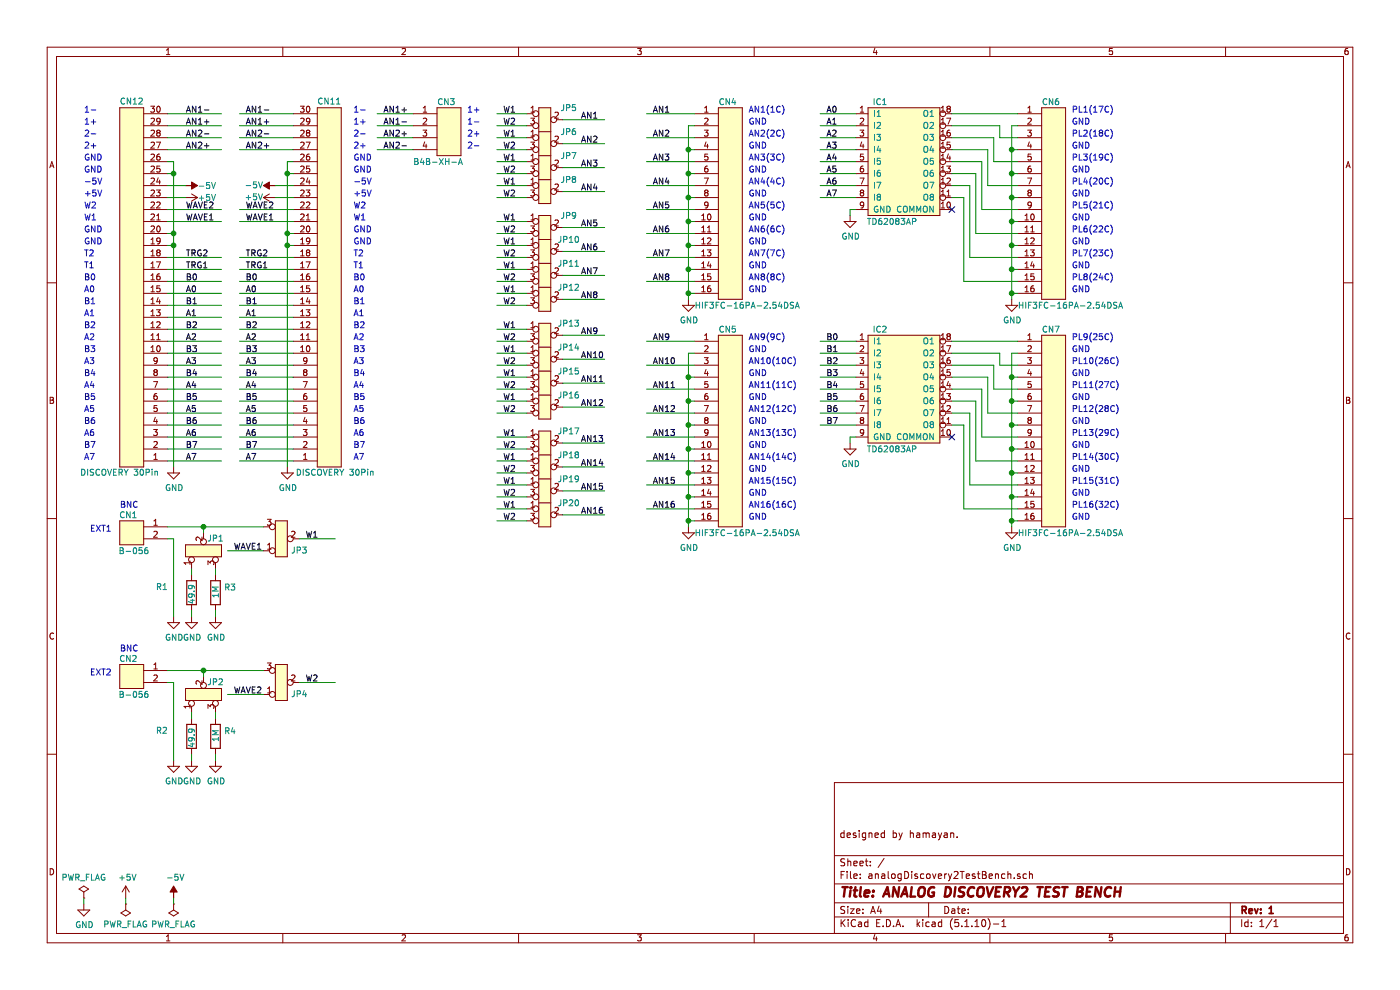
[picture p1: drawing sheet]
EESchema Schematic File Version 4
EELAYER 30 0
EELAYER END
$Descr A4 11693 8268
encoding utf-8
Sheet 1 1
Title "ANALOG DISCOVERY2 TEST BENCH"
Date ""
Rev "1"
Comp ""
Comment1 "designed by hamayan."
Comment2 ""
Comment3 ""
Comment4 ""
$EndDescr
$Comp
L power:GND #PWR01
U 1 1
P 700 7550
F 0 "#PWR01" H 700 7300 50  0001 C CNN
F 1 "GND" H 705 7377 50  0000 C CNN
F 2 "" H 700 7550 50  0001 C CNN
F 3 "" H 700 7550 50  0001 C CNN
	1    700  7550
	1    0    0    -1  
$EndComp
$Comp
L power:PWR_FLAG #FLG01
U 1 1
P 700 7500
F 0 "#FLG01" H 700 7575 50  0001 C CNN
F 1 "PWR_FLAG" H 700 7673 50  0000 C CNN
F 2 "" H 700 7500 50  0001 C CNN
F 3 "~" H 700 7500 50  0001 C CNN
	1    700  7500
	1    0    0    -1  
$EndComp
Wire Wire Line
	700  7500 700  7550
Text Notes 2950 3850 0    50   ~ 0
A7
Text Notes 2950 3650 0    50   ~ 0
A6
Text Notes 2950 3450 0    50   ~ 0
A5
Text Notes 2950 3250 0    50   ~ 0
A4
Text Notes 2950 3050 0    50   ~ 0
A3
Text Notes 2950 2850 0    50   ~ 0
A2
Text Notes 2950 2650 0    50   ~ 0
A1
Text Notes 2950 2450 0    50   ~ 0
A0
Text Notes 2950 1150 0    50   ~ 0
2-
Text Notes 2950 3750 0    50   ~ 0
B7
Text Notes 2950 1250 0    50   ~ 0
2+
Text Notes 2950 3550 0    50   ~ 0
B6
Text Notes 2950 1550 0    50   ~ 0
-5V
Text Notes 2950 3350 0    50   ~ 0
B5
Text Notes 2950 1650 0    50   ~ 0
+5V
Text Notes 2950 3150 0    50   ~ 0
B4
Text Notes 2950 1750 0    50   ~ 0
W2
Text Notes 2950 2950 0    50   ~ 0
B3
Text Notes 2950 1850 0    50   ~ 0
W1
Text Notes 2950 2750 0    50   ~ 0
B2
Text Notes 2950 2150 0    50   ~ 0
T2
Text Notes 2950 2550 0    50   ~ 0
B1
Text Notes 2950 2250 0    50   ~ 0
T1
Text Notes 2950 2350 0    50   ~ 0
B0
Text Notes 2950 2050 0    50   ~ 0
GND
Text Notes 2950 1950 0    50   ~ 0
GND
Text Notes 2950 1450 0    50   ~ 0
GND
Text Notes 2950 1350 0    50   ~ 0
GND
Text Notes 2950 1050 0    50   ~ 0
1+
Text Notes 2950 950  0    50   ~ 0
1-
$Comp
L power:GND #PWR012
U 1 1
P 2400 3900
F 0 "#PWR012" H 2400 3650 50  0001 C CNN
F 1 "GND" H 2405 3727 50  0000 C CNN
F 2 "" H 2400 3900 50  0001 C CNN
F 3 "" H 2400 3900 50  0001 C CNN
	1    2400 3900
	1    0    0    -1  
$EndComp
Text Label 2050 2450 0    50   ~ 0
A0
Text Label 2050 2650 0    50   ~ 0
A1
Text Label 2050 2850 0    50   ~ 0
A2
Text Label 2050 3050 0    50   ~ 0
A3
Text Label 2050 3250 0    50   ~ 0
A4
Text Label 2050 3450 0    50   ~ 0
A5
Text Label 2050 3650 0    50   ~ 0
A6
Text Label 2050 3850 0    50   ~ 0
A7
Text Label 2050 2350 0    50   ~ 0
B0
Text Label 2050 2550 0    50   ~ 0
B1
Text Label 2050 2750 0    50   ~ 0
B2
Text Label 2050 2950 0    50   ~ 0
B3
Text Label 2050 3150 0    50   ~ 0
B4
Text Label 2050 3350 0    50   ~ 0
B5
Text Label 2050 3550 0    50   ~ 0
B6
Text Label 2050 3750 0    50   ~ 0
B7
Text Label 2050 1050 0    50   ~ 0
AN1+
$Comp
L connectors:30PIN CN11
U 1 1
P 2750 2400
F 0 "CN11" H 2750 850 50  0000 C CNN
F 1 "DISCOVERY 30Pin" H 2800 3950 50  0000 C CNN
F 2 "footprint:cn_HIF3FC-30PA-254DSA" H 2750 3400 60  0001 C CNN
F 3 "" H 2750 3400 60  0001 C CNN
	1    2750 2400
	1    0    0    1   
$EndComp
Text Label 2050 950  0    50   ~ 0
AN1-
Text Label 2050 1250 0    50   ~ 0
AN2+
Text Label 2050 1150 0    50   ~ 0
AN2-
Text Label 2050 1750 0    50   ~ 0
WAVE2
Text Label 2050 1850 0    50   ~ 0
WAVE1
Text Label 2050 2150 0    50   ~ 0
TRG2
Text Label 2050 2250 0    50   ~ 0
TRG1
$Comp
L connectors:30PIN CN12
U 1 1
P 1100 2400
F 0 "CN12" H 1100 850 50  0000 C CNN
F 1 "DISCOVERY 30Pin" H 1200 3950 50  0000 C CNN
F 2 "footprint:cn_HIF3FC-30PA-254DSA" H 1100 3400 60  0001 C CNN
F 3 "" H 1100 3400 60  0001 C CNN
	1    1100 2400
	-1   0    0    1   
$EndComp
Text Notes 700  3850 0    50   ~ 0
A7
Text Notes 700  3650 0    50   ~ 0
A6
Text Notes 700  3450 0    50   ~ 0
A5
Text Notes 700  3250 0    50   ~ 0
A4
Text Notes 700  3050 0    50   ~ 0
A3
Text Notes 700  2850 0    50   ~ 0
A2
Text Notes 700  2650 0    50   ~ 0
A1
Text Notes 700  2450 0    50   ~ 0
A0
Text Notes 700  1150 0    50   ~ 0
2-
Text Notes 700  3750 0    50   ~ 0
B7
Text Notes 700  1250 0    50   ~ 0
2+
Text Notes 700  3550 0    50   ~ 0
B6
Text Notes 700  1550 0    50   ~ 0
-5V
Text Notes 700  3350 0    50   ~ 0
B5
Text Notes 700  1650 0    50   ~ 0
+5V
Text Notes 700  3150 0    50   ~ 0
B4
Text Notes 700  1750 0    50   ~ 0
W2
Text Notes 700  2950 0    50   ~ 0
B3
Text Notes 700  1850 0    50   ~ 0
W1
Text Notes 700  2750 0    50   ~ 0
B2
Text Notes 700  2150 0    50   ~ 0
T2
Text Notes 700  2550 0    50   ~ 0
B1
Text Notes 700  2250 0    50   ~ 0
T1
Text Notes 700  2350 0    50   ~ 0
B0
Text Notes 700  2050 0    50   ~ 0
GND
Text Notes 700  1950 0    50   ~ 0
GND
Text Notes 700  1450 0    50   ~ 0
GND
Text Notes 700  1350 0    50   ~ 0
GND
Text Notes 700  1050 0    50   ~ 0
1+
Text Notes 700  950  0    50   ~ 0
1-
$Comp
L power:GND #PWR013
U 1 1
P 1450 3900
F 0 "#PWR013" H 1450 3650 50  0001 C CNN
F 1 "GND" H 1455 3727 50  0000 C CNN
F 2 "" H 1450 3900 50  0001 C CNN
F 3 "" H 1450 3900 50  0001 C CNN
	1    1450 3900
	1    0    0    -1  
$EndComp
Text Label 1550 2450 0    50   ~ 0
A0
Text Label 1550 2650 0    50   ~ 0
A1
Text Label 1550 2850 0    50   ~ 0
A2
Text Label 1550 3050 0    50   ~ 0
A3
Text Label 1550 3250 0    50   ~ 0
A4
Text Label 1550 3450 0    50   ~ 0
A5
Text Label 1550 3650 0    50   ~ 0
A6
Text Label 1550 3850 0    50   ~ 0
A7
Text Label 1550 2350 0    50   ~ 0
B0
Text Label 1550 2550 0    50   ~ 0
B1
Text Label 1550 2750 0    50   ~ 0
B2
Text Label 1550 2950 0    50   ~ 0
B3
Text Label 1550 3150 0    50   ~ 0
B4
Text Label 1550 3350 0    50   ~ 0
B5
Text Label 1550 3550 0    50   ~ 0
B6
Text Label 1550 3750 0    50   ~ 0
B7
Text Label 1550 1850 0    50   ~ 0
WAVE1
Text Label 1550 1750 0    50   ~ 0
WAVE2
Text Label 1550 2250 0    50   ~ 0
TRG1
Text Label 1550 2150 0    50   ~ 0
TRG2
Wire Wire Line
	1400 1750 1850 1750
Wire Wire Line
	1400 1850 1850 1850
Wire Wire Line
	1450 3900 1450 2050
Wire Wire Line
	1450 2050 1400 2050
Wire Wire Line
	1400 1950 1450 1950
Wire Wire Line
	1450 1950 1450 2050
Connection ~ 1450 2050
Wire Wire Line
	1450 1950 1450 1450
Wire Wire Line
	1450 1450 1400 1450
Connection ~ 1450 1950
Wire Wire Line
	1400 1350 1450 1350
Wire Wire Line
	1450 1350 1450 1450
Connection ~ 1450 1450
Wire Wire Line
	1400 3850 1850 3850
Wire Wire Line
	1400 3750 1850 3750
Wire Wire Line
	1400 3650 1850 3650
Wire Wire Line
	1400 3550 1850 3550
Wire Wire Line
	1400 3450 1850 3450
Wire Wire Line
	1400 3350 1850 3350
Wire Wire Line
	1400 3250 1850 3250
Wire Wire Line
	1400 3150 1850 3150
Wire Wire Line
	1400 3050 1850 3050
Wire Wire Line
	1400 2950 1850 2950
Wire Wire Line
	1400 2850 1850 2850
Wire Wire Line
	1400 2750 1850 2750
Wire Wire Line
	1400 2650 1850 2650
Wire Wire Line
	1400 2550 1850 2550
Wire Wire Line
	1400 2450 1850 2450
Wire Wire Line
	1400 2350 1850 2350
Wire Wire Line
	1400 2250 1850 2250
Wire Wire Line
	1400 2150 1850 2150
Wire Wire Line
	2450 950  2000 950 
Wire Wire Line
	2450 1050 2000 1050
Wire Wire Line
	2450 1150 2000 1150
Wire Wire Line
	2450 1250 2000 1250
Wire Wire Line
	2400 3900 2400 2050
Wire Wire Line
	2400 2050 2450 2050
Wire Wire Line
	2450 1950 2400 1950
Wire Wire Line
	2400 1950 2400 2050
Connection ~ 2400 2050
Wire Wire Line
	2400 1950 2400 1450
Wire Wire Line
	2400 1450 2450 1450
Connection ~ 2400 1950
Wire Wire Line
	2450 1350 2400 1350
Wire Wire Line
	2400 1350 2400 1450
Connection ~ 2400 1450
Wire Wire Line
	2450 1750 2000 1750
Wire Wire Line
	2450 1850 2000 1850
Wire Wire Line
	2450 2150 2000 2150
Wire Wire Line
	2450 2250 2000 2250
Wire Wire Line
	2000 2350 2450 2350
Wire Wire Line
	2000 2450 2450 2450
Wire Wire Line
	2000 2550 2450 2550
Wire Wire Line
	2000 2650 2450 2650
Wire Wire Line
	2000 2750 2450 2750
Wire Wire Line
	2000 2850 2450 2850
Wire Wire Line
	2000 2950 2450 2950
Wire Wire Line
	2000 3050 2450 3050
Wire Wire Line
	2000 3150 2450 3150
Wire Wire Line
	2000 3250 2450 3250
Wire Wire Line
	2000 3350 2450 3350
Wire Wire Line
	2000 3450 2450 3450
Wire Wire Line
	2000 3550 2450 3550
Wire Wire Line
	2000 3650 2450 3650
Wire Wire Line
	2000 3750 2450 3750
Wire Wire Line
	2000 3850 2450 3850
$Comp
L power:+5V #PWR06
U 1 1
P 1550 1650
F 0 "#PWR06" H 1550 1500 50  0001 C CNN
F 1 "+5V" V 1550 1750 50  0000 L CNN
F 2 "" H 1550 1650 50  0001 C CNN
F 3 "" H 1550 1650 50  0001 C CNN
	1    1550 1650
	0    1    1    0   
$EndComp
$Comp
L power:-5V #PWR07
U 1 1
P 1550 1550
F 0 "#PWR07" H 1550 1650 50  0001 C CNN
F 1 "-5V" V 1550 1650 50  0000 L CNN
F 2 "" H 1550 1550 50  0001 C CNN
F 3 "" H 1550 1550 50  0001 C CNN
	1    1550 1550
	0    1    1    0   
$EndComp
$Comp
L power:+5V #PWR02
U 1 1
P 1050 7500
F 0 "#PWR02" H 1050 7350 50  0001 C CNN
F 1 "+5V" H 1065 7673 50  0000 C CNN
F 2 "" H 1050 7500 50  0001 C CNN
F 3 "" H 1050 7500 50  0001 C CNN
	1    1050 7500
	1    0    0    -1  
$EndComp
$Comp
L power:-5V #PWR05
U 1 1
P 1450 7500
F 0 "#PWR05" H 1450 7600 50  0001 C CNN
F 1 "-5V" H 1465 7673 50  0000 C CNN
F 2 "" H 1450 7500 50  0001 C CNN
F 3 "" H 1450 7500 50  0001 C CNN
	1    1450 7500
	1    0    0    -1  
$EndComp
$Comp
L power:PWR_FLAG #FLG02
U 1 1
P 1050 7550
F 0 "#FLG02" H 1050 7625 50  0001 C CNN
F 1 "PWR_FLAG" H 1050 7723 50  0000 C CNN
F 2 "" H 1050 7550 50  0001 C CNN
F 3 "~" H 1050 7550 50  0001 C CNN
	1    1050 7550
	-1   0    0    1   
$EndComp
$Comp
L power:PWR_FLAG #FLG03
U 1 1
P 1450 7550
F 0 "#FLG03" H 1450 7625 50  0001 C CNN
F 1 "PWR_FLAG" H 1450 7723 50  0000 C CNN
F 2 "" H 1450 7550 50  0001 C CNN
F 3 "~" H 1450 7550 50  0001 C CNN
	1    1450 7550
	-1   0    0    1   
$EndComp
Wire Wire Line
	1450 7500 1450 7550
Wire Wire Line
	1050 7500 1050 7550
Wire Wire Line
	1550 1550 1400 1550
Wire Wire Line
	1550 1650 1400 1650
$Comp
L power:+5V #PWR015
U 1 1
P 2300 1650
F 0 "#PWR015" H 2300 1500 50  0001 C CNN
F 1 "+5V" V 2300 1750 50  0000 L CNN
F 2 "" H 2300 1650 50  0001 C CNN
F 3 "" H 2300 1650 50  0001 C CNN
	1    2300 1650
	0    -1   -1   0   
$EndComp
Wire Wire Line
	2450 1650 2300 1650
$Comp
L power:-5V #PWR014
U 1 1
P 2300 1550
F 0 "#PWR014" H 2300 1650 50  0001 C CNN
F 1 "-5V" V 2300 1650 50  0000 L CNN
F 2 "" H 2300 1550 50  0001 C CNN
F 3 "" H 2300 1550 50  0001 C CNN
	1    2300 1550
	0    -1   -1   0   
$EndComp
Wire Wire Line
	2450 1550 2300 1550
$Comp
L connectors:4PIN CN3
U 1 1
P 3750 1100
F 0 "CN3" H 3650 1350 50  0000 L CNN
F 1 "B4B-XH-A" H 3450 850 50  0000 L CNN
F 2 "footprint:cn_B4B-XH-A" H 3750 1100 60  0001 C CNN
F 3 "" H 3750 1100 60  0001 C CNN
	1    3750 1100
	1    0    0    -1  
$EndComp
Text Notes 3900 1250 0    50   ~ 0
2-
Text Notes 3900 1150 0    50   ~ 0
2+
Text Notes 3900 950  0    50   ~ 0
1+
Text Notes 3900 1050 0    50   ~ 0
1-
Text Label 1550 1150 0    50   ~ 0
AN2-
Text Label 1550 1250 0    50   ~ 0
AN2+
Text Label 1550 950  0    50   ~ 0
AN1-
Text Label 1550 1050 0    50   ~ 0
AN1+
Wire Wire Line
	1850 1250 1400 1250
Wire Wire Line
	1850 1150 1400 1150
Wire Wire Line
	1850 1050 1400 1050
Wire Wire Line
	1850 950  1400 950 
Text Label 3200 1250 0    50   ~ 0
AN2-
Text Label 3200 1150 0    50   ~ 0
AN2+
Text Label 3200 1050 0    50   ~ 0
AN1-
Text Label 3200 950  0    50   ~ 0
AN1+
Wire Wire Line
	3450 1250 3150 1250
Wire Wire Line
	3450 1150 3150 1150
Wire Wire Line
	3450 1050 3150 1050
Wire Wire Line
	3450 950  3150 950 
$Comp
L connectors:2PIN CN1
U 1 1
P 1100 4450
F 0 "CN1" H 1050 4600 50  0000 L CNN
F 1 "B-056" H 950 4300 50  0000 L CNN
F 2 "footprint:cn_B-056" H 1100 4450 60  0001 C CNN
F 3 "" H 1100 4450 60  0001 C CNN
	1    1100 4450
	-1   0    0    -1  
$EndComp
Text Notes 1000 4250 0    50   ~ 0
BNC
$Comp
L JUMPER:JUMPER1*3 JP1
U 1 1
P 1700 4600
F 0 "JP1" V 1800 4500 50  0000 C CNN
F 1 "JUMPER1*3" V 1500 4550 50  0001 C CNN
F 2 "footprint:jp_JUMPER1_3" H 1700 4600 60  0001 C CNN
F 3 "" H 1700 4600 60  0001 C CNN
	1    1700 4600
	0    -1   -1   0   
$EndComp
$Comp
L register:R R1
U 1 1
P 1600 4950
F 0 "R1" H 1300 5000 50  0000 L CNN
F 1 "49.9" V 1600 4850 50  0000 L CNN
F 2 "A01myFootPrint:R_TH_10R16" V 1530 4950 50  0001 C CNN
F 3 "" H 1600 4950 50  0001 C CNN
	1    1600 4950
	1    0    0    -1  
$EndComp
$Comp
L register:R R3
U 1 1
P 1800 4950
F 0 "R3" H 1870 4996 50  0000 L CNN
F 1 "1M" V 1800 4900 50  0000 L CNN
F 2 "A01myFootPrint:R_TH_10R16" V 1730 4950 50  0001 C CNN
F 3 "" H 1800 4950 50  0001 C CNN
	1    1800 4950
	1    0    0    -1  
$EndComp
Wire Wire Line
	1600 5100 1600 5150
Wire Wire Line
	1800 5100 1800 5150
Wire Wire Line
	1800 4750 1800 4800
Wire Wire Line
	1600 4750 1600 4800
Wire Wire Line
	1400 4400 1700 4400
Wire Wire Line
	1700 4400 1700 4450
Wire Wire Line
	1400 4500 1450 4500
Wire Wire Line
	1450 4500 1450 5150
$Comp
L power:GND #PWR03
U 1 1
P 1450 5150
F 0 "#PWR03" H 1450 4900 50  0001 C CNN
F 1 "GND" H 1455 4977 50  0000 C CNN
F 2 "" H 1450 5150 50  0001 C CNN
F 3 "" H 1450 5150 50  0001 C CNN
	1    1450 5150
	1    0    0    -1  
$EndComp
$Comp
L power:GND #PWR08
U 1 1
P 1600 5150
F 0 "#PWR08" H 1600 4900 50  0001 C CNN
F 1 "GND" H 1605 4977 50  0000 C CNN
F 2 "" H 1600 5150 50  0001 C CNN
F 3 "" H 1600 5150 50  0001 C CNN
	1    1600 5150
	1    0    0    -1  
$EndComp
$Comp
L power:GND #PWR010
U 1 1
P 1800 5150
F 0 "#PWR010" H 1800 4900 50  0001 C CNN
F 1 "GND" H 1805 4977 50  0000 C CNN
F 2 "" H 1800 5150 50  0001 C CNN
F 3 "" H 1800 5150 50  0001 C CNN
	1    1800 5150
	1    0    0    -1  
$EndComp
$Comp
L connectors:2PIN CN2
U 1 1
P 1100 5650
F 0 "CN2" H 1050 5800 50  0000 L CNN
F 1 "B-056" H 950 5500 50  0000 L CNN
F 2 "footprint:cn_B-056" H 1100 5650 60  0001 C CNN
F 3 "" H 1100 5650 60  0001 C CNN
	1    1100 5650
	-1   0    0    -1  
$EndComp
Text Notes 1000 5450 0    50   ~ 0
BNC
$Comp
L JUMPER:JUMPER1*3 JP2
U 1 1
P 1700 5800
F 0 "JP2" V 1800 5700 50  0000 C CNN
F 1 "JUMPER1*3" V 1500 5750 50  0001 C CNN
F 2 "footprint:jp_JUMPER1_3" H 1700 5800 60  0001 C CNN
F 3 "" H 1700 5800 60  0001 C CNN
	1    1700 5800
	0    -1   -1   0   
$EndComp
$Comp
L register:R R2
U 1 1
P 1600 6150
F 0 "R2" H 1300 6200 50  0000 L CNN
F 1 "49.9" V 1600 6050 50  0000 L CNN
F 2 "A01myFootPrint:R_TH_10R16" V 1530 6150 50  0001 C CNN
F 3 "" H 1600 6150 50  0001 C CNN
	1    1600 6150
	1    0    0    -1  
$EndComp
$Comp
L register:R R4
U 1 1
P 1800 6150
F 0 "R4" H 1870 6196 50  0000 L CNN
F 1 "1M" V 1800 6100 50  0000 L CNN
F 2 "A01myFootPrint:R_TH_10R16" V 1730 6150 50  0001 C CNN
F 3 "" H 1800 6150 50  0001 C CNN
	1    1800 6150
	1    0    0    -1  
$EndComp
Wire Wire Line
	1600 6300 1600 6350
Wire Wire Line
	1800 6300 1800 6350
Wire Wire Line
	1800 5950 1800 6000
Wire Wire Line
	1600 5950 1600 6000
Wire Wire Line
	1400 5600 1700 5600
Wire Wire Line
	1700 5600 1700 5650
Wire Wire Line
	1400 5700 1450 5700
Wire Wire Line
	1450 5700 1450 6350
$Comp
L power:GND #PWR04
U 1 1
P 1450 6350
F 0 "#PWR04" H 1450 6100 50  0001 C CNN
F 1 "GND" H 1455 6177 50  0000 C CNN
F 2 "" H 1450 6350 50  0001 C CNN
F 3 "" H 1450 6350 50  0001 C CNN
	1    1450 6350
	1    0    0    -1  
$EndComp
$Comp
L power:GND #PWR09
U 1 1
P 1600 6350
F 0 "#PWR09" H 1600 6100 50  0001 C CNN
F 1 "GND" H 1605 6177 50  0000 C CNN
F 2 "" H 1600 6350 50  0001 C CNN
F 3 "" H 1600 6350 50  0001 C CNN
	1    1600 6350
	1    0    0    -1  
$EndComp
$Comp
L power:GND #PWR011
U 1 1
P 1800 6350
F 0 "#PWR011" H 1800 6100 50  0001 C CNN
F 1 "GND" H 1805 6177 50  0000 C CNN
F 2 "" H 1800 6350 50  0001 C CNN
F 3 "" H 1800 6350 50  0001 C CNN
	1    1800 6350
	1    0    0    -1  
$EndComp
Text Label 2550 5700 0    50   ~ 0
W2
Text Label 2550 4500 0    50   ~ 0
W1
Connection ~ 1700 4400
Wire Wire Line
	2500 4500 2800 4500
Connection ~ 1700 5600
Wire Wire Line
	2500 5700 2800 5700
$Comp
L JUMPER:JUMPER1*3 JP3
U 1 1
P 2350 4500
F 0 "JP3" H 2500 4600 50  0000 C CNN
F 1 "JUMPER1*3" V 2150 4450 50  0001 C CNN
F 2 "footprint:jp_JUMPER1_3" H 2350 4500 60  0001 C CNN
F 3 "" H 2350 4500 60  0001 C CNN
	1    2350 4500
	1    0    0    1   
$EndComp
Wire Wire Line
	2200 4600 1900 4600
Text Label 1950 4600 0    50   ~ 0
WAVE1
Wire Wire Line
	1700 4400 2200 4400
$Comp
L JUMPER:JUMPER1*3 JP4
U 1 1
P 2350 5700
F 0 "JP4" H 2500 5800 50  0000 C CNN
F 1 "JUMPER1*3" V 2150 5650 50  0001 C CNN
F 2 "footprint:jp_JUMPER1_3" H 2350 5700 60  0001 C CNN
F 3 "" H 2350 5700 60  0001 C CNN
	1    2350 5700
	1    0    0    1   
$EndComp
Wire Wire Line
	1700 5600 2200 5600
Wire Wire Line
	2200 5800 1900 5800
Text Label 1950 5800 0    50   ~ 0
WAVE2
Wire Wire Line
	4400 950  4150 950 
Wire Wire Line
	4400 1050 4150 1050
Text Label 4200 950  0    50   ~ 0
W1
Text Label 4200 1050 0    50   ~ 0
W2
Wire Wire Line
	4400 1150 4150 1150
Wire Wire Line
	4400 1250 4150 1250
Text Label 4200 1150 0    50   ~ 0
W1
Text Label 4200 1250 0    50   ~ 0
W2
Wire Wire Line
	4400 1350 4150 1350
Wire Wire Line
	4400 1450 4150 1450
Text Label 4200 1350 0    50   ~ 0
W1
Text Label 4200 1450 0    50   ~ 0
W2
Wire Wire Line
	4400 1550 4150 1550
Wire Wire Line
	4400 1650 4150 1650
Text Label 4200 1550 0    50   ~ 0
W1
Text Label 4200 1650 0    50   ~ 0
W2
Wire Wire Line
	4400 1850 4150 1850
Wire Wire Line
	4400 1950 4150 1950
Text Label 4200 1850 0    50   ~ 0
W1
Text Label 4200 1950 0    50   ~ 0
W2
Wire Wire Line
	4400 2050 4150 2050
Wire Wire Line
	4400 2150 4150 2150
Text Label 4200 2050 0    50   ~ 0
W1
Text Label 4200 2150 0    50   ~ 0
W2
Wire Wire Line
	4400 2250 4150 2250
Wire Wire Line
	4400 2350 4150 2350
Text Label 4200 2250 0    50   ~ 0
W1
Text Label 4200 2350 0    50   ~ 0
W2
Wire Wire Line
	4400 2450 4150 2450
Wire Wire Line
	4400 2550 4150 2550
Text Label 4200 2450 0    50   ~ 0
W1
Text Label 4200 2550 0    50   ~ 0
W2
Wire Wire Line
	4400 2750 4150 2750
Wire Wire Line
	4400 2850 4150 2850
Text Label 4200 2750 0    50   ~ 0
W1
Text Label 4200 2850 0    50   ~ 0
W2
Wire Wire Line
	4400 2950 4150 2950
Wire Wire Line
	4400 3050 4150 3050
Text Label 4200 2950 0    50   ~ 0
W1
Text Label 4200 3050 0    50   ~ 0
W2
Wire Wire Line
	4400 3150 4150 3150
Wire Wire Line
	4400 3250 4150 3250
Text Label 4200 3150 0    50   ~ 0
W1
Text Label 4200 3250 0    50   ~ 0
W2
Wire Wire Line
	4400 3350 4150 3350
Wire Wire Line
	4400 3450 4150 3450
Text Label 4200 3350 0    50   ~ 0
W1
Text Label 4200 3450 0    50   ~ 0
W2
Wire Wire Line
	4400 3650 4150 3650
Wire Wire Line
	4400 3750 4150 3750
Text Label 4200 3650 0    50   ~ 0
W1
Text Label 4200 3750 0    50   ~ 0
W2
Wire Wire Line
	4400 3850 4150 3850
Wire Wire Line
	4400 3950 4150 3950
Text Label 4200 3850 0    50   ~ 0
W1
Text Label 4200 3950 0    50   ~ 0
W2
Wire Wire Line
	4400 4050 4150 4050
Wire Wire Line
	4400 4150 4150 4150
Text Label 4200 4050 0    50   ~ 0
W1
Text Label 4200 4150 0    50   ~ 0
W2
Wire Wire Line
	4400 4250 4150 4250
Wire Wire Line
	4400 4350 4150 4350
Text Label 4200 4250 0    50   ~ 0
W1
Text Label 4200 4350 0    50   ~ 0
W2
$Comp
L connectors:16PIN CN4
U 1 1
P 6100 1700
F 0 "CN4" H 6000 2550 50  0000 L CNN
F 1 "HIF3FC-16PA-2.54DSA" H 5800 850 50  0000 L CNN
F 2 "footprint:cn_HIF3FC-16PA-254DSA" H 6100 2000 60  0001 C CNN
F 3 "" H 6100 2000 60  0001 C CNN
	1    6100 1700
	1    0    0    -1  
$EndComp
Text Notes 6250 950  0    50   ~ 0
AN1(1C)
Text Notes 6250 1050 0    50   ~ 0
GND
Text Notes 6250 1150 0    50   ~ 0
AN2(2C)
Text Notes 6250 1250 0    50   ~ 0
GND
Text Notes 6250 1350 0    50   ~ 0
AN3(3C)
Text Notes 6250 1450 0    50   ~ 0
GND
Text Notes 6250 1550 0    50   ~ 0
AN4(4C)
Text Notes 6250 1650 0    50   ~ 0
GND
Text Notes 6250 1750 0    50   ~ 0
AN5(5C)
Text Notes 6250 1850 0    50   ~ 0
GND
Text Notes 6250 1950 0    50   ~ 0
AN6(6C)
Text Notes 6250 2050 0    50   ~ 0
GND
Text Notes 6250 2150 0    50   ~ 0
AN7(7C)
Text Notes 6250 2250 0    50   ~ 0
GND
Text Notes 6250 2350 0    50   ~ 0
AN8(8C)
Text Notes 6250 2450 0    50   ~ 0
GND
$Comp
L connectors:16PIN CN5
U 1 1
P 6100 3600
F 0 "CN5" H 6000 4450 50  0000 L CNN
F 1 "HIF3FC-16PA-2.54DSA" H 5800 2750 50  0000 L CNN
F 2 "footprint:cn_HIF3FC-16PA-254DSA" H 6100 3900 60  0001 C CNN
F 3 "" H 6100 3900 60  0001 C CNN
	1    6100 3600
	1    0    0    -1  
$EndComp
Text Notes 6250 2850 0    50   ~ 0
AN9(9C)
Text Notes 6250 2950 0    50   ~ 0
GND
Text Notes 6250 3050 0    50   ~ 0
AN10(10C)
Text Notes 6250 3150 0    50   ~ 0
GND
Text Notes 6250 3250 0    50   ~ 0
AN11(11C)
Text Notes 6250 3350 0    50   ~ 0
GND
Text Notes 6250 3450 0    50   ~ 0
AN12(12C)
Text Notes 6250 3550 0    50   ~ 0
GND
Text Notes 6250 3650 0    50   ~ 0
AN13(13C)
Text Notes 6250 3750 0    50   ~ 0
GND
Text Notes 6250 3850 0    50   ~ 0
AN14(14C)
Text Notes 6250 3950 0    50   ~ 0
GND
Text Notes 6250 4050 0    50   ~ 0
AN15(15C)
Text Notes 6250 4150 0    50   ~ 0
GND
Text Notes 6250 4250 0    50   ~ 0
AN16(16C)
Text Notes 6250 4350 0    50   ~ 0
GND
$Comp
L power:GND #PWR016
U 1 1
P 5750 2500
F 0 "#PWR016" H 5750 2250 50  0001 C CNN
F 1 "GND" H 5755 2327 50  0000 C CNN
F 2 "" H 5750 2500 50  0001 C CNN
F 3 "" H 5750 2500 50  0001 C CNN
	1    5750 2500
	1    0    0    -1  
$EndComp
Wire Wire Line
	5750 2500 5750 2450
Wire Wire Line
	5750 2450 5800 2450
Wire Wire Line
	5750 2450 5750 2250
Wire Wire Line
	5750 2250 5800 2250
Connection ~ 5750 2450
Wire Wire Line
	5750 2250 5750 2050
Wire Wire Line
	5750 2050 5800 2050
Connection ~ 5750 2250
Wire Wire Line
	5750 2050 5750 1850
Wire Wire Line
	5750 1850 5800 1850
Connection ~ 5750 2050
Wire Wire Line
	5750 1850 5750 1650
Wire Wire Line
	5750 1650 5800 1650
Connection ~ 5750 1850
Wire Wire Line
	5750 1650 5750 1450
Wire Wire Line
	5750 1450 5800 1450
Connection ~ 5750 1650
Wire Wire Line
	5750 1450 5750 1250
Wire Wire Line
	5750 1250 5800 1250
Connection ~ 5750 1450
Wire Wire Line
	5750 1250 5750 1050
Wire Wire Line
	5750 1050 5800 1050
Connection ~ 5750 1250
$Comp
L power:GND #PWR017
U 1 1
P 5750 4400
F 0 "#PWR017" H 5750 4150 50  0001 C CNN
F 1 "GND" H 5755 4227 50  0000 C CNN
F 2 "" H 5750 4400 50  0001 C CNN
F 3 "" H 5750 4400 50  0001 C CNN
	1    5750 4400
	1    0    0    -1  
$EndComp
Wire Wire Line
	5750 4400 5750 4350
Wire Wire Line
	5750 4350 5800 4350
Wire Wire Line
	5750 4350 5750 4150
Wire Wire Line
	5750 4150 5800 4150
Connection ~ 5750 4350
Wire Wire Line
	5750 4150 5750 3950
Wire Wire Line
	5750 3950 5800 3950
Connection ~ 5750 4150
Wire Wire Line
	5750 3950 5750 3750
Wire Wire Line
	5750 3750 5800 3750
Connection ~ 5750 3950
Wire Wire Line
	5750 3750 5750 3550
Wire Wire Line
	5750 3550 5800 3550
Connection ~ 5750 3750
Wire Wire Line
	5750 3550 5750 3350
Wire Wire Line
	5750 3350 5800 3350
Connection ~ 5750 3550
Wire Wire Line
	5750 3350 5750 3150
Wire Wire Line
	5750 3150 5800 3150
Connection ~ 5750 3350
Wire Wire Line
	5750 3150 5750 2950
Wire Wire Line
	5750 2950 5800 2950
Connection ~ 5750 3150
Text Label 5450 950  0    50   ~ 0
AN1
Text Label 5450 1150 0    50   ~ 0
AN2
Text Label 5450 1350 0    50   ~ 0
AN3
Text Label 5450 1550 0    50   ~ 0
AN4
Text Label 5450 1750 0    50   ~ 0
AN5
Text Label 5450 1950 0    50   ~ 0
AN6
Text Label 5450 2150 0    50   ~ 0
AN7
Text Label 5450 2350 0    50   ~ 0
AN8
Text Label 5450 2850 0    50   ~ 0
AN9
Text Label 5450 3050 0    50   ~ 0
AN10
Text Label 5450 3250 0    50   ~ 0
AN11
Text Label 5450 3450 0    50   ~ 0
AN12
Text Label 5450 3650 0    50   ~ 0
AN13
Text Label 5450 3850 0    50   ~ 0
AN14
Text Label 5450 4050 0    50   ~ 0
AN15
Text Label 5450 4250 0    50   ~ 0
AN16
Wire Wire Line
	5400 4250 5800 4250
Wire Wire Line
	5400 4050 5800 4050
Wire Wire Line
	5400 3850 5800 3850
Wire Wire Line
	5400 3650 5800 3650
Wire Wire Line
	5400 3450 5800 3450
Wire Wire Line
	5400 3250 5800 3250
Wire Wire Line
	5400 3050 5800 3050
Wire Wire Line
	5400 2850 5800 2850
Wire Wire Line
	5400 2350 5800 2350
Wire Wire Line
	5400 2150 5800 2150
Wire Wire Line
	5400 1950 5800 1950
Wire Wire Line
	5400 1750 5800 1750
Wire Wire Line
	5400 1550 5800 1550
Wire Wire Line
	5400 1350 5800 1350
Wire Wire Line
	5400 1150 5800 1150
Wire Wire Line
	5400 950  5800 950 
Text Notes 8950 3550 0    50   ~ 0
GND
Text Notes 8950 3650 0    50   ~ 0
PL13(29C)
Text Notes 8950 3750 0    50   ~ 0
GND
Text Notes 8950 3850 0    50   ~ 0
PL14(30C)
Text Notes 8950 3950 0    50   ~ 0
GND
Text Notes 8950 4050 0    50   ~ 0
PL15(31C)
Text Notes 8950 4150 0    50   ~ 0
GND
Text Notes 8950 4250 0    50   ~ 0
PL16(32C)
Text Notes 8950 4350 0    50   ~ 0
GND
Text Notes 8950 3450 0    50   ~ 0
PL12(28C)
Text Notes 8950 3350 0    50   ~ 0
GND
Text Notes 8950 3250 0    50   ~ 0
PL11(27C)
Text Notes 8950 3150 0    50   ~ 0
GND
Text Notes 8950 3050 0    50   ~ 0
PL10(26C)
Text Notes 8950 2950 0    50   ~ 0
GND
Text Notes 8950 2850 0    50   ~ 0
PL9(25C)
$Comp
L connectors:16PIN CN7
U 1 1
P 8800 3600
F 0 "CN7" H 8700 4450 50  0000 L CNN
F 1 "HIF3FC-16PA-2.54DSA" H 8500 2750 50  0000 L CNN
F 2 "footprint:cn_HIF3FC-16PA-254DSA" H 8800 3900 60  0001 C CNN
F 3 "" H 8800 3900 60  0001 C CNN
	1    8800 3600
	1    0    0    -1  
$EndComp
Text Notes 8950 2450 0    50   ~ 0
GND
Text Notes 8950 2350 0    50   ~ 0
PL8(24C)
Text Notes 8950 2250 0    50   ~ 0
GND
Text Notes 8950 2150 0    50   ~ 0
PL7(23C)
Text Notes 8950 2050 0    50   ~ 0
GND
Text Notes 8950 1950 0    50   ~ 0
PL6(22C)
Text Notes 8950 1850 0    50   ~ 0
GND
Text Notes 8950 1750 0    50   ~ 0
PL5(21C)
Text Notes 8950 1650 0    50   ~ 0
GND
Text Notes 8950 1550 0    50   ~ 0
PL4(20C)
Text Notes 8950 1450 0    50   ~ 0
GND
Text Notes 8950 1350 0    50   ~ 0
PL3(19C)
Text Notes 8950 1250 0    50   ~ 0
GND
Text Notes 8950 1150 0    50   ~ 0
PL2(18C)
Text Notes 8950 1050 0    50   ~ 0
GND
Text Notes 8950 950  0    50   ~ 0
PL1(17C)
$Comp
L connectors:16PIN CN6
U 1 1
P 8800 1700
F 0 "CN6" H 8700 2550 50  0000 L CNN
F 1 "HIF3FC-16PA-2.54DSA" H 8500 850 50  0000 L CNN
F 2 "footprint:cn_HIF3FC-16PA-254DSA" H 8800 2000 60  0001 C CNN
F 3 "" H 8800 2000 60  0001 C CNN
	1    8800 1700
	1    0    0    -1  
$EndComp
$Comp
L IC:TD62083AP IC1
U 1 1
P 7550 1350
F 0 "IC1" H 7350 1850 50  0000 C CNN
F 1 "TD62083AP" H 7450 850 50  0000 C CNN
F 2 "footprint:ic_DIP-18_W7.62mm" H 7550 1350 60  0001 C CNN
F 3 "" H 7550 1350 60  0001 C CNN
	1    7550 1350
	1    0    0    -1  
$EndComp
$Comp
L power:GND #PWR020
U 1 1
P 8450 2500
F 0 "#PWR020" H 8450 2250 50  0001 C CNN
F 1 "GND" H 8455 2327 50  0000 C CNN
F 2 "" H 8450 2500 50  0001 C CNN
F 3 "" H 8450 2500 50  0001 C CNN
	1    8450 2500
	1    0    0    -1  
$EndComp
Wire Wire Line
	8450 2500 8450 2450
Wire Wire Line
	8450 2450 8500 2450
Wire Wire Line
	8450 2450 8450 2250
Wire Wire Line
	8450 2250 8500 2250
Connection ~ 8450 2450
Wire Wire Line
	8450 2250 8450 2050
Wire Wire Line
	8450 2050 8500 2050
Connection ~ 8450 2250
Wire Wire Line
	8450 2050 8450 1850
Wire Wire Line
	8450 1850 8500 1850
Connection ~ 8450 2050
Wire Wire Line
	8450 1850 8450 1650
Wire Wire Line
	8450 1650 8500 1650
Connection ~ 8450 1850
Wire Wire Line
	8450 1650 8450 1450
Wire Wire Line
	8450 1450 8500 1450
Connection ~ 8450 1650
Wire Wire Line
	8450 1450 8450 1250
Wire Wire Line
	8450 1250 8500 1250
Connection ~ 8450 1450
Wire Wire Line
	8450 1250 8450 1050
Wire Wire Line
	8450 1050 8500 1050
Connection ~ 8450 1250
$Comp
L power:GND #PWR021
U 1 1
P 8450 4400
F 0 "#PWR021" H 8450 4150 50  0001 C CNN
F 1 "GND" H 8455 4227 50  0000 C CNN
F 2 "" H 8450 4400 50  0001 C CNN
F 3 "" H 8450 4400 50  0001 C CNN
	1    8450 4400
	1    0    0    -1  
$EndComp
Wire Wire Line
	8450 4400 8450 4350
Wire Wire Line
	8450 4350 8500 4350
Wire Wire Line
	8450 4350 8450 4150
Wire Wire Line
	8450 4150 8500 4150
Connection ~ 8450 4350
Wire Wire Line
	8450 4150 8450 3950
Wire Wire Line
	8450 3950 8500 3950
Connection ~ 8450 4150
Wire Wire Line
	8450 3950 8450 3750
Wire Wire Line
	8450 3750 8500 3750
Connection ~ 8450 3950
Wire Wire Line
	8450 3750 8450 3550
Wire Wire Line
	8450 3550 8500 3550
Connection ~ 8450 3750
Wire Wire Line
	8450 3550 8450 3350
Wire Wire Line
	8450 3350 8500 3350
Connection ~ 8450 3550
Wire Wire Line
	8450 3350 8450 3150
Wire Wire Line
	8450 3150 8500 3150
Connection ~ 8450 3350
Wire Wire Line
	8450 3150 8450 2950
Wire Wire Line
	8450 2950 8500 2950
Connection ~ 8450 3150
Wire Wire Line
	8500 950  7950 950 
Wire Wire Line
	8500 1150 8350 1150
Wire Wire Line
	8350 1150 8350 1050
Wire Wire Line
	8350 1050 7950 1050
Wire Wire Line
	8500 1350 8300 1350
Wire Wire Line
	8300 1350 8300 1150
Wire Wire Line
	8300 1150 7950 1150
Wire Wire Line
	8500 1550 8250 1550
Wire Wire Line
	8250 1550 8250 1250
Wire Wire Line
	8250 1250 7950 1250
Wire Wire Line
	8500 1750 8200 1750
Wire Wire Line
	8200 1750 8200 1350
Wire Wire Line
	8200 1350 7950 1350
Wire Wire Line
	8500 1950 8150 1950
Wire Wire Line
	8150 1950 8150 1450
Wire Wire Line
	8150 1450 7950 1450
Wire Wire Line
	8500 2150 8100 2150
Wire Wire Line
	8100 2150 8100 1550
Wire Wire Line
	8100 1550 7950 1550
Wire Wire Line
	8500 2350 8050 2350
Wire Wire Line
	8050 2350 8050 1650
Wire Wire Line
	8050 1650 7950 1650
NoConn ~ 7950 1750
$Comp
L IC:TD62083AP IC2
U 1 1
P 7550 3250
F 0 "IC2" H 7350 3750 50  0000 C CNN
F 1 "TD62083AP" H 7450 2750 50  0000 C CNN
F 2 "footprint:ic_DIP-18_W7.62mm" H 7550 3250 60  0001 C CNN
F 3 "" H 7550 3250 60  0001 C CNN
	1    7550 3250
	1    0    0    -1  
$EndComp
Wire Wire Line
	8500 2850 7950 2850
Wire Wire Line
	8500 3050 8350 3050
Wire Wire Line
	8350 3050 8350 2950
Wire Wire Line
	8350 2950 7950 2950
Wire Wire Line
	8500 3250 8300 3250
Wire Wire Line
	8300 3250 8300 3050
Wire Wire Line
	8300 3050 7950 3050
Wire Wire Line
	8500 3450 8250 3450
Wire Wire Line
	8250 3450 8250 3150
Wire Wire Line
	8250 3150 7950 3150
Wire Wire Line
	8500 3650 8200 3650
Wire Wire Line
	8200 3650 8200 3250
Wire Wire Line
	8200 3250 7950 3250
Wire Wire Line
	8500 3850 8150 3850
Wire Wire Line
	8150 3850 8150 3350
Wire Wire Line
	8150 3350 7950 3350
Wire Wire Line
	8500 4050 8100 4050
Wire Wire Line
	8100 4050 8100 3450
Wire Wire Line
	8100 3450 7950 3450
Wire Wire Line
	8500 4250 8050 4250
Wire Wire Line
	8050 4250 8050 3550
Wire Wire Line
	8050 3550 7950 3550
NoConn ~ 7950 3650
$Comp
L power:GND #PWR019
U 1 1
P 7100 3700
F 0 "#PWR019" H 7100 3450 50  0001 C CNN
F 1 "GND" H 7105 3527 50  0000 C CNN
F 2 "" H 7100 3700 50  0001 C CNN
F 3 "" H 7100 3700 50  0001 C CNN
	1    7100 3700
	1    0    0    -1  
$EndComp
Wire Wire Line
	7150 3650 7100 3650
Wire Wire Line
	7100 3650 7100 3700
$Comp
L power:GND #PWR018
U 1 1
P 7100 1800
F 0 "#PWR018" H 7100 1550 50  0001 C CNN
F 1 "GND" H 7105 1627 50  0000 C CNN
F 2 "" H 7100 1800 50  0001 C CNN
F 3 "" H 7100 1800 50  0001 C CNN
	1    7100 1800
	1    0    0    -1  
$EndComp
Wire Wire Line
	7150 1750 7100 1750
Wire Wire Line
	7100 1750 7100 1800
Wire Wire Line
	7150 950  6850 950 
Text Label 6900 950  0    50   ~ 0
A0
Wire Wire Line
	7150 1050 6850 1050
Text Label 6900 1050 0    50   ~ 0
A1
Wire Wire Line
	7150 1150 6850 1150
Text Label 6900 1150 0    50   ~ 0
A2
Wire Wire Line
	7150 1250 6850 1250
Text Label 6900 1250 0    50   ~ 0
A3
Wire Wire Line
	7150 1350 6850 1350
Text Label 6900 1350 0    50   ~ 0
A4
Wire Wire Line
	7150 1450 6850 1450
Text Label 6900 1450 0    50   ~ 0
A5
Wire Wire Line
	7150 1550 6850 1550
Text Label 6900 1550 0    50   ~ 0
A6
Wire Wire Line
	7150 1650 6850 1650
Text Label 6900 1650 0    50   ~ 0
A7
Wire Wire Line
	7150 2850 6850 2850
Text Label 6900 2850 0    50   ~ 0
B0
Wire Wire Line
	7150 2950 6850 2950
Text Label 6900 2950 0    50   ~ 0
B1
Wire Wire Line
	7150 3050 6850 3050
Text Label 6900 3050 0    50   ~ 0
B2
Wire Wire Line
	7150 3150 6850 3150
Text Label 6900 3150 0    50   ~ 0
B3
Wire Wire Line
	7150 3250 6850 3250
Text Label 6900 3250 0    50   ~ 0
B4
Wire Wire Line
	7150 3350 6850 3350
Text Label 6900 3350 0    50   ~ 0
B5
Wire Wire Line
	7150 3450 6850 3450
Text Label 6900 3450 0    50   ~ 0
B6
Wire Wire Line
	7150 3550 6850 3550
Text Label 6900 3550 0    50   ~ 0
B7
$Comp
L JUMPER:JUMPER1*3_SMALL JP5
U 1 1
P 4550 1000
F 0 "JP5" H 4750 1100 50  0000 C CNN
F 1 "JUMPER1*3_SMALL" H 4550 1184 50  0001 C CNN
F 2 "footprint:jp_JUMPER1_3" H 4550 1000 50  0001 C CNN
F 3 "" H 4550 1000 50  0001 C CNN
	1    4550 1000
	1    0    0    -1  
$EndComp
$Comp
L JUMPER:JUMPER1*3_SMALL JP6
U 1 1
P 4550 1200
F 0 "JP6" H 4750 1300 50  0000 C CNN
F 1 "JUMPER1*3_SMALL" H 4550 1384 50  0001 C CNN
F 2 "footprint:jp_JUMPER1_3" H 4550 1200 50  0001 C CNN
F 3 "" H 4550 1200 50  0001 C CNN
	1    4550 1200
	1    0    0    -1  
$EndComp
$Comp
L JUMPER:JUMPER1*3_SMALL JP7
U 1 1
P 4550 1400
F 0 "JP7" H 4750 1500 50  0000 C CNN
F 1 "JUMPER1*3_SMALL" H 4550 1584 50  0001 C CNN
F 2 "footprint:jp_JUMPER1_3" H 4550 1400 50  0001 C CNN
F 3 "" H 4550 1400 50  0001 C CNN
	1    4550 1400
	1    0    0    -1  
$EndComp
$Comp
L JUMPER:JUMPER1*3_SMALL JP8
U 1 1
P 4550 1600
F 0 "JP8" H 4750 1700 50  0000 C CNN
F 1 "JUMPER1*3_SMALL" H 4550 1784 50  0001 C CNN
F 2 "footprint:jp_JUMPER1_3" H 4550 1600 50  0001 C CNN
F 3 "" H 4550 1600 50  0001 C CNN
	1    4550 1600
	1    0    0    -1  
$EndComp
$Comp
L JUMPER:JUMPER1*3_SMALL JP9
U 1 1
P 4550 1900
F 0 "JP9" H 4750 2000 50  0000 C CNN
F 1 "JUMPER1*3_SMALL" H 4550 2084 50  0001 C CNN
F 2 "footprint:jp_JUMPER1_3" H 4550 1900 50  0001 C CNN
F 3 "" H 4550 1900 50  0001 C CNN
	1    4550 1900
	1    0    0    -1  
$EndComp
$Comp
L JUMPER:JUMPER1*3_SMALL JP10
U 1 1
P 4550 2100
F 0 "JP10" H 4750 2200 50  0000 C CNN
F 1 "JUMPER1*3_SMALL" H 4550 2284 50  0001 C CNN
F 2 "footprint:jp_JUMPER1_3" H 4550 2100 50  0001 C CNN
F 3 "" H 4550 2100 50  0001 C CNN
	1    4550 2100
	1    0    0    -1  
$EndComp
$Comp
L JUMPER:JUMPER1*3_SMALL JP11
U 1 1
P 4550 2300
F 0 "JP11" H 4750 2400 50  0000 C CNN
F 1 "JUMPER1*3_SMALL" H 4550 2484 50  0001 C CNN
F 2 "footprint:jp_JUMPER1_3" H 4550 2300 50  0001 C CNN
F 3 "" H 4550 2300 50  0001 C CNN
	1    4550 2300
	1    0    0    -1  
$EndComp
$Comp
L JUMPER:JUMPER1*3_SMALL JP12
U 1 1
P 4550 2500
F 0 "JP12" H 4750 2600 50  0000 C CNN
F 1 "JUMPER1*3_SMALL" H 4550 2684 50  0001 C CNN
F 2 "footprint:jp_JUMPER1_3" H 4550 2500 50  0001 C CNN
F 3 "" H 4550 2500 50  0001 C CNN
	1    4550 2500
	1    0    0    -1  
$EndComp
$Comp
L JUMPER:JUMPER1*3_SMALL JP13
U 1 1
P 4550 2800
F 0 "JP13" H 4750 2900 50  0000 C CNN
F 1 "JUMPER1*3_SMALL" H 4550 2984 50  0001 C CNN
F 2 "footprint:jp_JUMPER1_3" H 4550 2800 50  0001 C CNN
F 3 "" H 4550 2800 50  0001 C CNN
	1    4550 2800
	1    0    0    -1  
$EndComp
$Comp
L JUMPER:JUMPER1*3_SMALL JP14
U 1 1
P 4550 3000
F 0 "JP14" H 4750 3100 50  0000 C CNN
F 1 "JUMPER1*3_SMALL" H 4550 3184 50  0001 C CNN
F 2 "footprint:jp_JUMPER1_3" H 4550 3000 50  0001 C CNN
F 3 "" H 4550 3000 50  0001 C CNN
	1    4550 3000
	1    0    0    -1  
$EndComp
$Comp
L JUMPER:JUMPER1*3_SMALL JP15
U 1 1
P 4550 3200
F 0 "JP15" H 4750 3300 50  0000 C CNN
F 1 "JUMPER1*3_SMALL" H 4550 3384 50  0001 C CNN
F 2 "footprint:jp_JUMPER1_3" H 4550 3200 50  0001 C CNN
F 3 "" H 4550 3200 50  0001 C CNN
	1    4550 3200
	1    0    0    -1  
$EndComp
$Comp
L JUMPER:JUMPER1*3_SMALL JP16
U 1 1
P 4550 3400
F 0 "JP16" H 4750 3500 50  0000 C CNN
F 1 "JUMPER1*3_SMALL" H 4550 3584 50  0001 C CNN
F 2 "footprint:jp_JUMPER1_3" H 4550 3400 50  0001 C CNN
F 3 "" H 4550 3400 50  0001 C CNN
	1    4550 3400
	1    0    0    -1  
$EndComp
$Comp
L JUMPER:JUMPER1*3_SMALL JP17
U 1 1
P 4550 3700
F 0 "JP17" H 4750 3800 50  0000 C CNN
F 1 "JUMPER1*3_SMALL" H 4550 3884 50  0001 C CNN
F 2 "footprint:jp_JUMPER1_3" H 4550 3700 50  0001 C CNN
F 3 "" H 4550 3700 50  0001 C CNN
	1    4550 3700
	1    0    0    -1  
$EndComp
$Comp
L JUMPER:JUMPER1*3_SMALL JP18
U 1 1
P 4550 3900
F 0 "JP18" H 4750 4000 50  0000 C CNN
F 1 "JUMPER1*3_SMALL" H 4550 4084 50  0001 C CNN
F 2 "footprint:jp_JUMPER1_3" H 4550 3900 50  0001 C CNN
F 3 "" H 4550 3900 50  0001 C CNN
	1    4550 3900
	1    0    0    -1  
$EndComp
$Comp
L JUMPER:JUMPER1*3_SMALL JP19
U 1 1
P 4550 4100
F 0 "JP19" H 4750 4200 50  0000 C CNN
F 1 "JUMPER1*3_SMALL" H 4550 4284 50  0001 C CNN
F 2 "footprint:jp_JUMPER1_3" H 4550 4100 50  0001 C CNN
F 3 "" H 4550 4100 50  0001 C CNN
	1    4550 4100
	1    0    0    -1  
$EndComp
$Comp
L JUMPER:JUMPER1*3_SMALL JP20
U 1 1
P 4550 4300
F 0 "JP20" H 4750 4400 50  0000 C CNN
F 1 "JUMPER1*3_SMALL" H 4550 4484 50  0001 C CNN
F 2 "footprint:jp_JUMPER1_3" H 4550 4300 50  0001 C CNN
F 3 "" H 4550 4300 50  0001 C CNN
	1    4550 4300
	1    0    0    -1  
$EndComp
Wire Wire Line
	4700 1000 5050 1000
Wire Wire Line
	4700 1200 5050 1200
Wire Wire Line
	4700 1400 5050 1400
Text Label 4850 1000 0    50   ~ 0
AN1
Wire Wire Line
	4700 1600 5050 1600
Wire Wire Line
	4700 1900 5050 1900
Wire Wire Line
	4700 2100 5050 2100
Wire Wire Line
	4700 2300 5050 2300
Wire Wire Line
	4700 2500 5050 2500
Wire Wire Line
	4700 2800 5050 2800
Wire Wire Line
	4700 3000 5050 3000
Wire Wire Line
	4700 3200 5050 3200
Wire Wire Line
	4700 3400 5050 3400
Wire Wire Line
	4700 3700 5050 3700
Wire Wire Line
	4700 3900 5050 3900
Wire Wire Line
	4700 4100 5050 4100
Wire Wire Line
	4700 4300 5050 4300
Text Label 4850 1200 0    50   ~ 0
AN2
Text Label 4850 1400 0    50   ~ 0
AN3
Text Label 4850 1600 0    50   ~ 0
AN4
Text Label 4850 1900 0    50   ~ 0
AN5
Text Label 4850 2100 0    50   ~ 0
AN6
Text Label 4850 2300 0    50   ~ 0
AN7
Text Label 4850 2500 0    50   ~ 0
AN8
Text Label 4850 2800 0    50   ~ 0
AN9
Text Label 4850 3000 0    50   ~ 0
AN10
Text Label 4850 3200 0    50   ~ 0
AN11
Text Label 4850 3400 0    50   ~ 0
AN12
Text Label 4850 3700 0    50   ~ 0
AN13
Text Label 4850 3900 0    50   ~ 0
AN14
Text Label 4850 4100 0    50   ~ 0
AN15
Text Label 4850 4300 0    50   ~ 0
AN16
Text Notes 750  4450 0    50   ~ 0
EXT1
Text Notes 750  5650 0    50   ~ 0
EXT2
$EndSCHEMATC
